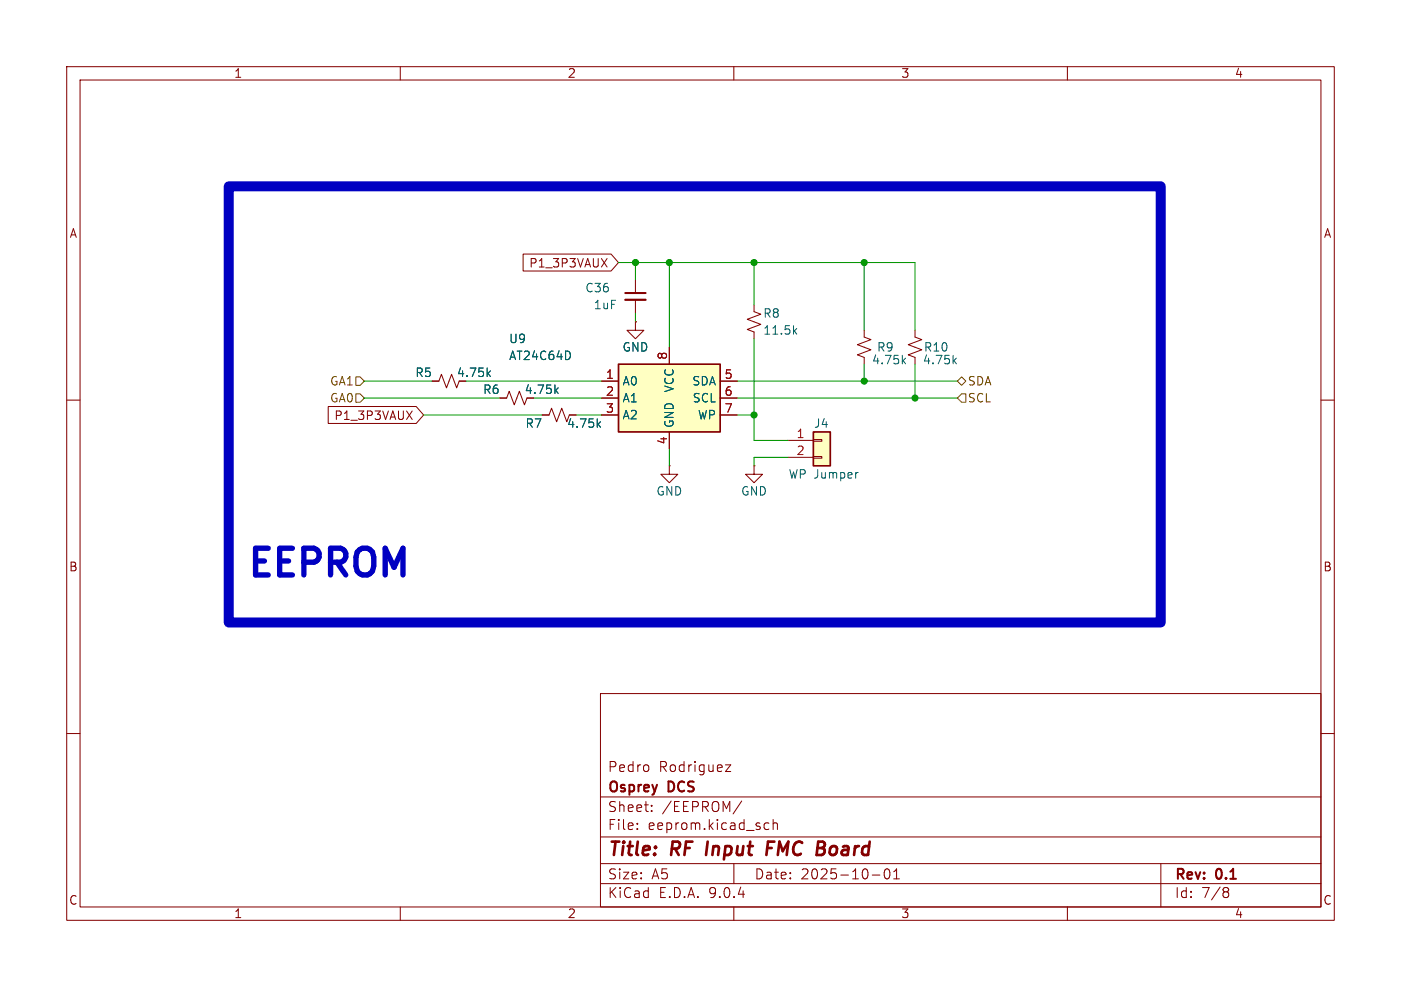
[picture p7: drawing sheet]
<svg xmlns="http://www.w3.org/2000/svg" width="210mm" height="148mm" viewBox="0 0 210 148" stroke-linecap="round" stroke-linejoin="round" font-family="sans-serif">
<g fill="none" stroke="#840000" stroke-width=".15">
<path d="M10 10h190v128h-190zM12 12h186v124h-186zM60 10v2M110 10v2M160 10v2M64.8 57.2h1l.4-1.1 .7 2.1 .8-2.1 .8 2.1 .3-1M137.2 49.5v1l1 .4-2.1 .8 2.1 .8-2.1 .7 1.1 .4v1M10 60h2M113 69.9v1.2h1.3l-1.3 1.3-1.2-1.3h1.2M113 69.9h.1M198 60h2M10 110h2"/>
<path d="M90 104h108v32h-108zM90 119.5h108M97.2 114.8v.7M108.7 114.7h.8l-.8 1h.8M198 110h2M60 136v2M90 132.5h108M90 129.5h108M90 125.5h108M95.5 124.2v.2M95.5 123.5v.1M97.7 121.5v.2"/>
<path d="M97.7 120.8v.1M110 136v2M110 129.5v3M111.2 120.1l-1.3 1.9M114.6 124.2l.2 .2 .5-.1M115.3 123.5l-.5-.1-.2 .1M115.9 123.5a.37 .37 0 0 1 .6 .1v.8M115.9 122.9v1.5M130.8 131.2h1.1M132.7 130.4l.3-.1a.94 .94 0 0 1 0 1.5h-.1a.91 .91 0 0 1-.2-1.4zM134 131.8h.8M134 130.7l.4-.4v1.5"/>
<path d="M160 136v2M174 129.5v6.5M183.6 133.1l.4 .1 .2 .2-.1 .2-.2 .1M183.6 133.7h.3M183.9 133.7l.2 .2 .1 .4-.2 .2-.4 .1"/>
</g>
<path d="M106.1 126.2l-.3 2M115 127.2h.7M116.1 126.2h-1l-.2 2" fill="none" stroke="#840000" stroke-width=".4"/>
<path d="M73.1 56l.4 .5M73.5 55.6l-.5 .5M143 54.1l.4 .5M143.4 53.7l-.5 .5" fill="none" stroke="#006464" stroke-width=".15"/>
<path d="M121.9 64.8h2.6v5.1h-2.6z" fill="#ffffc2"/>
<path d="M121.9 64.8h2.6v5.1h-2.6z" fill="none" stroke="#840000" stroke-width=".25"/>
<path d="M74.9 59.7h1l.4-1 .8 2 .8-2 .7 2 .4-1M118.1 66h3.8M118.1 68.6h3.8M121.9 65.9h1.3v.3h-1.3zM121.9 68.5h1.3v.2h-1.3z" fill="none" stroke="#840000" stroke-width=".15"/>
<path d="M83.3 58.5l.4 .5M83.7 58.2l-.5 .4M128.5 70.9h.1" fill="none" stroke="#006464" stroke-width=".15"/>
<path d="M92.7 54.6h15.2v10.2h-15.2z" fill="#ffffc2"/>
<path d="M92.7 54.6h15.2v10.2h-15.2z" fill="none" stroke="#840000" stroke-width=".25"/>
<g fill="none" stroke="#840000" stroke-width=".15">
<path d="M78.4 38.1h13.2l1.1 1.3-1.1 1.2h-13.2zM90.2 38.8l.8 1.2M91 38.8l-.8 1.2M64.8 57.2h1M74.9 59.7h1M90.2 57.2h2.5M90.2 59.7h2.5M95.2 48.3v1.2h1.3l-1.3 1.3-1.2-1.3h1.2M95.2 48.3h.1M95.2 41.9v2M95.2 45v2M100.3 52.1v2.5"/>
<path d="M107.9 57.2h2.6M107.9 59.7h2.6M113 45.7v1l1 .4-2 .8 2 .7-2 .8 1 .4v1M129.5 49.5v1l1.1 .4-2.1 .8 2.1 .8-2.1 .7 1 .4v1M49.2 61h13.2l1.1 1.2-1.1 1.3h-13.2zM60.9 61.6l.9 1.3M61.8 61.6l-.9 1.3M81.3 62.2h1l.4-1 .7 2 .8-2 .8 2 .3-1h1.1M90.2 62.2h2.5M100.3 69.9v1.2h1.3l-1.3 1.3-1.2-1.3h1.2M100.3 69.9h.1M100.3 64.8v2.5"/>
<path d="M107.9 62.2h2.6"/>
</g>
<path d="M73.1 56l.4 .5M73.5 55.6l-.5 .5M83.3 58.5l.4 .5M83.7 58.2l-.5 .4M85.4 53v.6M119.1 49.6l.3 .5M119.4 49.3l-.5 .4M135.4 54.1l.3 .5M135.7 53.7l-.4 .5M89.7 63.6l.3 .5M90 63.2l-.5 .5" fill="none" stroke="#006464" stroke-width=".15"/>
<path d="M93.7 43.9h3.1" fill="none" stroke="#840000" stroke-width=".3"/>
<path d="M93.7 45h3.1" fill="none" stroke="#840000" stroke-width=".33"/>
<path d="M53.3 59.1h.7l.6 .6-.6 .6h-.7zM53.3 56.5h.7l.6 .7-.6 .6h-.7zM144.1 56.5l.7 .7-.7 .6-.6-.6zM144.1 59.1h.7v1.2h-.7l-.6-.6z" fill="none" stroke="#725600" stroke-width=".15"/>
<g fill="none" stroke="#009600" stroke-width=".15">
<path d="M92.7 39.4h44.5v10.1M95.2 39.4v2.5M100.3 39.4v12.7M113 39.4v6.3M129.5 39.4v10.1M54.6 57.2h10.2M54.6 59.7h20.3M69.8 57.2h20.4M80 59.7h10.2M95.2 47v1.3M110.5 57.2h33M110.5 59.7h33"/>
<path d="M113 50.8v15.2h5.1M129.5 54.6v2.6M137.2 54.6v5.1M63.5 62.2h17.8M86.4 62.2h3.8M100.3 67.3v2.6M110.5 62.2h2.5M118.1 68.6h-5.1v1.3"/>
</g>
<path d="M34.3 27.9h139.7v65.4h-139.7z" fill="none" stroke="#0000c2" stroke-width="1.5"/>
<g fill="#009600" stroke="#009600" stroke-width=".15">
<circle cx="100.3" cy="39.4" r=".46"/>
<circle cx="129.5" cy="39.4" r=".46"/>
<circle cx="113" cy="39.4" r=".46"/>
<circle cx="95.2" cy="39.4" r=".46"/>
<circle cx="129.5" cy="57.2" r=".46"/>
<circle cx="113" cy="62.2" r=".46"/>
<circle cx="137.2" cy="59.7" r=".46"/>
</g>
<text font-size="5.6" fill="#0000c2" x="36.8" y="86.7">EEPROM</text>
<g font-size="2.8" fill="#840000">
<text x="91" y="128.9">Title:</text>
<text x="100.7" y="128.9">RF</text>
<text x="106.7" y="128.9">Input</text>
<text x="116.6" y="128.9">FMC</text>
<text x="124.9" y="128.9">Board</text>
</g>
<g font-size="2.1" fill="#840000">
<text x="91" y="119.2">Osprey</text>
<text x="91" y="116">Pedro</text>
<text x="98.7" y="116">Rodriguez</text>
<text x="100.3" y="119.2">DCS</text>
<text x="91" y="124.7">File:</text>
<text x="91" y="122">Sheet:</text>
<text x="97.1" y="124.7">eeprom.kicad_sch</text>
<text x="99.2" y="122">/EEPROM/</text>
<text x="91" y="134.9">KiCad</text>
<text x="91" y="132.1">Size:</text>
<text x="97.7" y="132.1">A5</text>
<text x="98.7" y="134.9">E.D.A.</text>
<text x="106.3" y="134.9">9.0.4</text>
<text x="113" y="132.1">Date:</text>
<text x="120" y="132.1">2025-10-01</text>
<text x="176" y="132.3">Rev:</text>
<text x="176" y="134.9">Id:</text>
<text x="180.1" y="134.9">7/8</text>
<text x="182.4" y="132.3">0.1</text>
</g>
<g font-size="1.8" fill="#840000">
<text x="35" y="11.9">1</text>
<text x="85" y="11.9">2</text>
<text x="135" y="11.9">3</text>
<text x="185" y="11.9">4</text>
<text x="10.3" y="35.9">A</text>
<text x="198.4" y="35.9">A</text>
<text x="79.2" y="40.3">P1_3P3VAUX</text>
<text x="68.4" y="56.7">4.75k</text>
<text x="78.5" y="59.3">4.75k</text>
<text x="50" y="63.2">P1_3P3VAUX</text>
<text x="10.3" y="85.9">B</text>
<text x="198.3" y="85.9">B</text>
<text x="10.3" y="135.9">C</text>
<text x="35" y="137.9">1</text>
<text x="85" y="137.9">2</text>
<text x="135" y="137.9">3</text>
<text x="185" y="137.9">4</text>
<text x="198.3" y="135.9">C</text>
</g>
<g font-size="1.8" fill="#006464">
<text x="87.6" y="44">C36</text>
<text x="88.9" y="46.6">1uF</text>
<text x="114.3" y="47.9">R8</text>
<text x="76.2" y="51.7">U9</text>
<text x="93.2" y="52.9">GND</text>
<text x="114.3" y="50.4">11.5k</text>
<text x="131.4" y="52.9">R9</text>
<text x="138.4" y="52.9">R10</text>
<text x="62.2" y="56.7">R5</text>
<text x="72.3" y="59.3">R6</text>
<text x="76.2" y="54.2">AT24C64D</text>
<text x="93.2" y="58">A0</text>
<text x="101.2" y="58.9" transform="rotate(-90 101.2 58.9)">VCC</text>
<text x="103.7" y="58">SDA</text>
<text x="130.6" y="54.8">4.75k</text>
<text x="138.2" y="54.8">4.75k</text>
<text x="78.7" y="64.4">R7</text>
<text x="84.9" y="64.4">4.75k</text>
<text x="93.2" y="60.6">A1</text>
<text x="93.2" y="63.1">A2</text>
<text x="101.2" y="64.3" transform="rotate(-90 101.2 64.3)">GND</text>
<text x="103.7" y="60.6">SCL</text>
<text x="104.5" y="63.1">WP</text>
<text x="121.9" y="64.4">J4</text>
<text x="118.1" y="72">WP Jumper</text>
<text x="98.3" y="74.5">GND</text>
<text x="111" y="74.5">GND</text>
</g>
<g font-size="1.8" fill="#725600">
<text x="49.4" y="58">GA1</text>
<text x="145" y="58">SDA</text>
<text x="49.4" y="60.6">GA0</text>
<text x="145" y="60.6">SCL</text>
</g>
<g font-size="1.8" fill="#a90000">
<text x="90.7" y="56.9">1</text>
<text x="90.7" y="59.4">2</text>
<text x="100.1" y="54" transform="rotate(-90 100.1 54)">8</text>
<text x="108.5" y="56.9">5</text>
<text x="108.5" y="59.4">6</text>
<text x="90.7" y="62">3</text>
<text x="108.5" y="62">7</text>
<text x="119.3" y="65.8">1</text>
<text x="100.1" y="66.7" transform="rotate(-90 100.1 66.7)">4</text>
<text x="119.3" y="68.3">2</text>
</g>
</svg>
